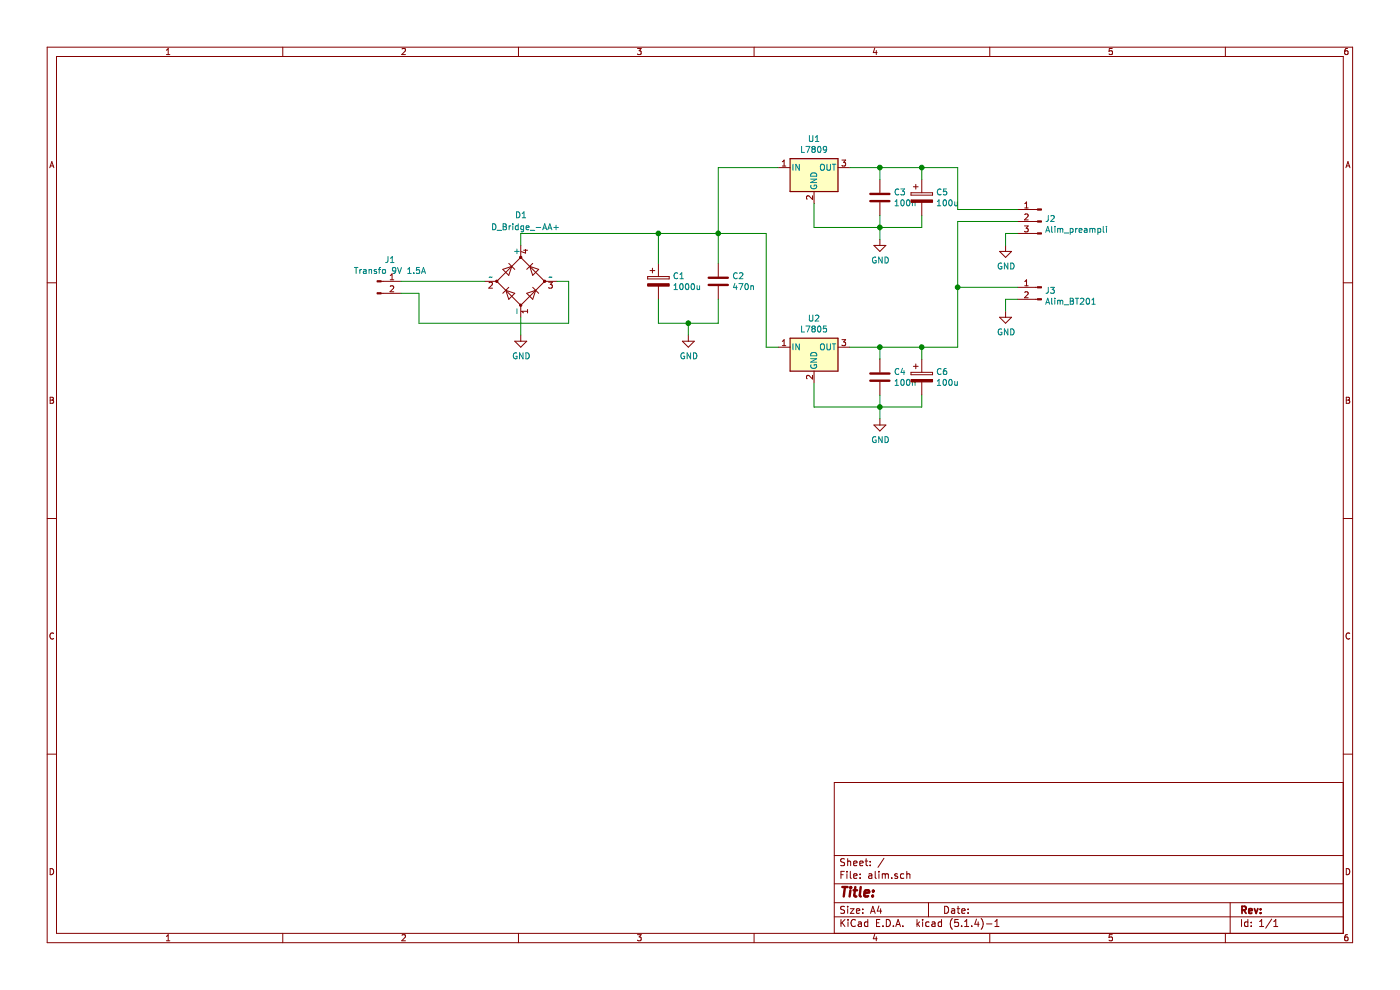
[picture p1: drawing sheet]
EESchema Schematic File Version 4
EELAYER 30 0
EELAYER END
$Descr A4 11693 8268
encoding utf-8
Sheet 1 1
Title ""
Date ""
Rev ""
Comp ""
Comment1 ""
Comment2 ""
Comment3 ""
Comment4 ""
$EndDescr
$Comp
L Device:D_Bridge_-AA+ D1
U 1 1
P 4350 2350
F 0 "D1" V 4900 2400 50  0000 R CNN
F 1 "D_Bridge_-AA+" V 4800 2600 50  0000 R CNN
F 2 "" H 4350 2350 50  0001 C CNN
F 3 "~" H 4350 2350 50  0001 C CNN
	1    4350 2350
	0    -1   -1   0   
$EndComp
$Comp
L Device:C C2
U 1 1
P 6000 2350
F 0 "C2" H 6115 2396 50  0000 L CNN
F 1 "470n" H 6115 2305 50  0000 L CNN
F 2 "" H 6038 2200 50  0001 C CNN
F 3 "~" H 6000 2350 50  0001 C CNN
	1    6000 2350
	1    0    0    -1  
$EndComp
$Comp
L Device:CP C1
U 1 1
P 5500 2350
F 0 "C1" H 5618 2396 50  0000 L CNN
F 1 "1000u" H 5618 2305 50  0000 L CNN
F 2 "" H 5538 2200 50  0001 C CNN
F 3 "~" H 5500 2350 50  0001 C CNN
	1    5500 2350
	1    0    0    -1  
$EndComp
$Comp
L Regulator_Linear:L7805 U2
U 1 1
P 6800 2900
F 0 "U2" H 6800 3142 50  0000 C CNN
F 1 "L7805" H 6800 3051 50  0000 C CNN
F 2 "" H 6825 2750 50  0001 L CIN
F 3 "http://www.st.com/content/ccc/resource/technical/document/datasheet/41/4f/b3/b0/12/d4/47/88/CD00000444.pdf/files/CD00000444.pdf/jcr:content/translations/en.CD00000444.pdf" H 6800 2850 50  0001 C CNN
	1    6800 2900
	1    0    0    -1  
$EndComp
$Comp
L Regulator_Linear:L7809 U1
U 1 1
P 6800 1400
F 0 "U1" H 6800 1642 50  0000 C CNN
F 1 "L7809" H 6800 1551 50  0000 C CNN
F 2 "" H 6825 1250 50  0001 L CIN
F 3 "http://www.st.com/content/ccc/resource/technical/document/datasheet/41/4f/b3/b0/12/d4/47/88/CD00000444.pdf/files/CD00000444.pdf/jcr:content/translations/en.CD00000444.pdf" H 6800 1350 50  0001 C CNN
	1    6800 1400
	1    0    0    -1  
$EndComp
$Comp
L Connector:Conn_01x02_Male J1
U 1 1
P 3150 2350
F 0 "J1" H 3258 2531 50  0000 C CNN
F 1 "Transfo 9V 1.5A" H 3258 2440 50  0000 C CNN
F 2 "" H 3150 2350 50  0001 C CNN
F 3 "~" H 3150 2350 50  0001 C CNN
	1    3150 2350
	1    0    0    -1  
$EndComp
$Comp
L Connector:Conn_01x03_Male J2
U 1 1
P 8700 1850
F 0 "J2" H 8672 1874 50  0000 R CNN
F 1 "Alim_preampli" H 8672 1783 50  0000 R CNN
F 2 "" H 8700 1850 50  0001 C CNN
F 3 "~" H 8700 1850 50  0001 C CNN
	1    8700 1850
	-1   0    0    -1  
$EndComp
$Comp
L Connector:Conn_01x02_Male J3
U 1 1
P 8700 2400
F 0 "J3" H 8672 2374 50  0000 R CNN
F 1 "Alim_BT201" H 8672 2283 50  0000 R CNN
F 2 "" H 8700 2400 50  0001 C CNN
F 3 "~" H 8700 2400 50  0001 C CNN
	1    8700 2400
	-1   0    0    -1  
$EndComp
$Comp
L power:GND #PWR04
U 1 1
P 7350 3500
F 0 "#PWR04" H 7350 3250 50  0001 C CNN
F 1 "GND" H 7355 3327 50  0000 C CNN
F 2 "" H 7350 3500 50  0001 C CNN
F 3 "" H 7350 3500 50  0001 C CNN
	1    7350 3500
	1    0    0    -1  
$EndComp
$Comp
L Device:CP C5
U 1 1
P 7700 1650
F 0 "C5" H 7818 1696 50  0000 L CNN
F 1 "100u" H 7818 1605 50  0000 L CNN
F 2 "" H 7738 1500 50  0001 C CNN
F 3 "~" H 7700 1650 50  0001 C CNN
	1    7700 1650
	1    0    0    -1  
$EndComp
$Comp
L Device:C C3
U 1 1
P 7350 1650
F 0 "C3" H 7465 1696 50  0000 L CNN
F 1 "100n" H 7465 1605 50  0000 L CNN
F 2 "" H 7388 1500 50  0001 C CNN
F 3 "~" H 7350 1650 50  0001 C CNN
	1    7350 1650
	1    0    0    -1  
$EndComp
$Comp
L Device:CP C6
U 1 1
P 7700 3150
F 0 "C6" H 7818 3196 50  0000 L CNN
F 1 "100u" H 7818 3105 50  0000 L CNN
F 2 "" H 7738 3000 50  0001 C CNN
F 3 "~" H 7700 3150 50  0001 C CNN
	1    7700 3150
	1    0    0    -1  
$EndComp
$Comp
L Device:C C4
U 1 1
P 7350 3150
F 0 "C4" H 7465 3196 50  0000 L CNN
F 1 "100n" H 7465 3105 50  0000 L CNN
F 2 "" H 7388 3000 50  0001 C CNN
F 3 "~" H 7350 3150 50  0001 C CNN
	1    7350 3150
	1    0    0    -1  
$EndComp
$Comp
L power:GND #PWR01
U 1 1
P 4350 2800
F 0 "#PWR01" H 4350 2550 50  0001 C CNN
F 1 "GND" H 4355 2627 50  0000 C CNN
F 2 "" H 4350 2800 50  0001 C CNN
F 3 "" H 4350 2800 50  0001 C CNN
	1    4350 2800
	1    0    0    -1  
$EndComp
$Comp
L power:GND #PWR06
U 1 1
P 8400 2600
F 0 "#PWR06" H 8400 2350 50  0001 C CNN
F 1 "GND" H 8405 2427 50  0000 C CNN
F 2 "" H 8400 2600 50  0001 C CNN
F 3 "" H 8400 2600 50  0001 C CNN
	1    8400 2600
	1    0    0    -1  
$EndComp
$Comp
L power:GND #PWR05
U 1 1
P 8400 2050
F 0 "#PWR05" H 8400 1800 50  0001 C CNN
F 1 "GND" H 8405 1877 50  0000 C CNN
F 2 "" H 8400 2050 50  0001 C CNN
F 3 "" H 8400 2050 50  0001 C CNN
	1    8400 2050
	1    0    0    -1  
$EndComp
$Comp
L power:GND #PWR03
U 1 1
P 7350 2000
F 0 "#PWR03" H 7350 1750 50  0001 C CNN
F 1 "GND" H 7355 1827 50  0000 C CNN
F 2 "" H 7350 2000 50  0001 C CNN
F 3 "" H 7350 2000 50  0001 C CNN
	1    7350 2000
	1    0    0    -1  
$EndComp
$Comp
L power:GND #PWR02
U 1 1
P 5750 2800
F 0 "#PWR02" H 5750 2550 50  0001 C CNN
F 1 "GND" H 5755 2627 50  0000 C CNN
F 2 "" H 5750 2800 50  0001 C CNN
F 3 "" H 5750 2800 50  0001 C CNN
	1    5750 2800
	1    0    0    -1  
$EndComp
Wire Wire Line
	4350 2050 4350 1950
Wire Wire Line
	4350 1950 5500 1950
Wire Wire Line
	6000 1950 6000 2200
Wire Wire Line
	5500 2200 5500 1950
Connection ~ 5500 1950
Wire Wire Line
	5500 1950 6000 1950
Wire Wire Line
	5500 2500 5500 2700
Wire Wire Line
	5500 2700 5750 2700
Wire Wire Line
	6000 2700 6000 2500
Wire Wire Line
	5750 2800 5750 2700
Connection ~ 5750 2700
Wire Wire Line
	5750 2700 6000 2700
Wire Wire Line
	4350 2800 4350 2650
Wire Wire Line
	6800 1700 6800 1900
Wire Wire Line
	6800 1900 7350 1900
Wire Wire Line
	7700 1900 7700 1800
Wire Wire Line
	7350 1800 7350 1900
Connection ~ 7350 1900
Wire Wire Line
	7350 1900 7700 1900
Wire Wire Line
	7350 2000 7350 1900
Wire Wire Line
	7100 1400 7350 1400
Wire Wire Line
	7350 1400 7350 1500
Wire Wire Line
	7700 1500 7700 1400
Wire Wire Line
	7700 1400 7350 1400
Connection ~ 7350 1400
Wire Wire Line
	7100 2900 7350 2900
Wire Wire Line
	7350 2900 7350 3000
Wire Wire Line
	7700 3000 7700 2900
Wire Wire Line
	7700 2900 7350 2900
Connection ~ 7350 2900
Wire Wire Line
	7350 3300 7350 3400
Wire Wire Line
	7700 3300 7700 3400
Wire Wire Line
	7700 3400 7350 3400
Connection ~ 7350 3400
Wire Wire Line
	7350 3400 7350 3500
Wire Wire Line
	7350 3400 6800 3400
Wire Wire Line
	6800 3400 6800 3200
Wire Wire Line
	8400 2050 8400 1950
Wire Wire Line
	8400 1950 8500 1950
Wire Wire Line
	8400 2600 8400 2500
Wire Wire Line
	8400 2500 8500 2500
Wire Wire Line
	7700 2900 8000 2900
Wire Wire Line
	8000 2900 8000 2400
Wire Wire Line
	8000 2400 8500 2400
Connection ~ 7700 2900
Wire Wire Line
	8500 1850 8000 1850
Wire Wire Line
	8000 1850 8000 2400
Connection ~ 8000 2400
Wire Wire Line
	7700 1400 8000 1400
Wire Wire Line
	8000 1400 8000 1750
Wire Wire Line
	8000 1750 8500 1750
Connection ~ 7700 1400
Wire Wire Line
	6500 1400 6000 1400
Wire Wire Line
	6000 1400 6000 1950
Connection ~ 6000 1950
Wire Wire Line
	6500 2900 6400 2900
Wire Wire Line
	6400 2900 6400 1950
Wire Wire Line
	6400 1950 6000 1950
Wire Wire Line
	3350 2350 4050 2350
Wire Wire Line
	3350 2450 3500 2450
Wire Wire Line
	3500 2450 3500 2700
Wire Wire Line
	3500 2700 4750 2700
Wire Wire Line
	4750 2700 4750 2350
Wire Wire Line
	4750 2350 4650 2350
$EndSCHEMATC
